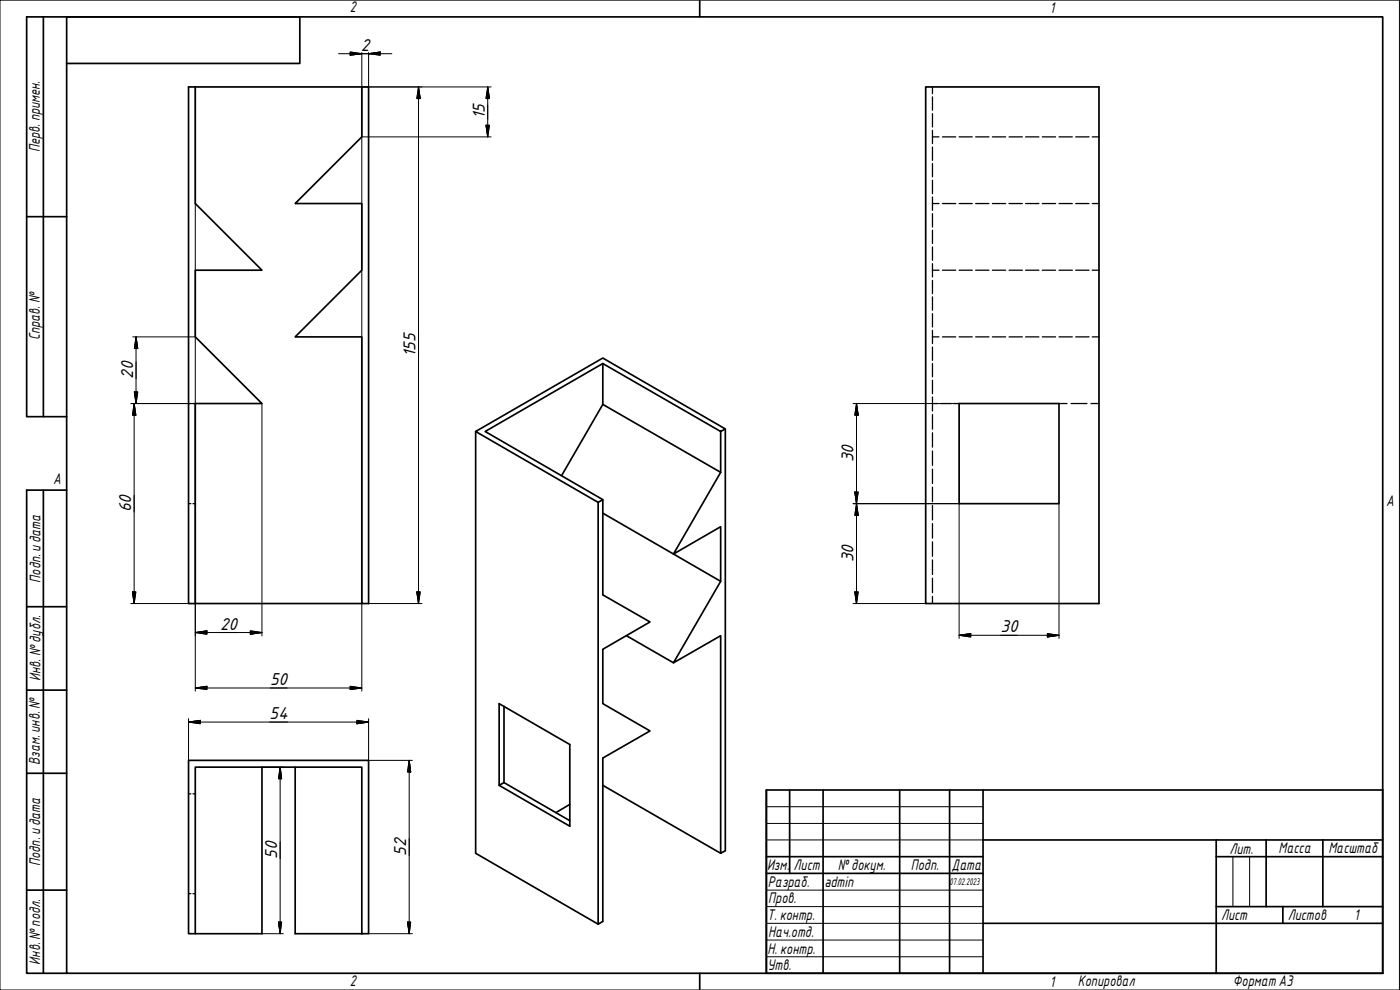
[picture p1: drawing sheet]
<svg xmlns="http://www.w3.org/2000/svg" width="420mm" height="297mm" viewBox="0 0 420 297" stroke-linecap="round" stroke-linejoin="round" font-family="sans-serif">
<g fill="none" stroke="#000" stroke-width=".51">
<path d="M58.6 26.1v35l20 20h-20v20l20 20h-20v60M108.6 26.1v15l-20 20h20v20l-20 20h20v80h2v-155h-54v155h2M277.8 26.1h52v155h-52zM180.9 109.1v12.2l-12.4 21.4M142.7 129.5l38.2-22.1 36.8 21.3-1.4 .8-35.4-20.4-35.3 20.4 35.3 20.4-1.4 .8zM142.7 129.5v126.5l36.8 21.3M180.9 121.3l35.4 20.4M217.7 128.7v126.6l-1.4 .7v-65.3l-14.2 8.2 14.2-24.5v-16.4l-14.2 8.2 14.2-24.5v-12.2M287.8 121.1h30v30h-30zM180.9 149.9v28.6l14.2 8.1-14.2 8.2v16.3l14.2 8.2-14.2 8.1v49.1l-1.4 .8v-126.6M180.9 154l35.4 20.4M58.6 181.1h50"/>
<path d="M188 190.7l14.1 8.2M151.3 211.9v22.9l-1.5 .8v-24.5l21.2 12.3v24.5l-21.2-12.3M78.6 230.2v49.9h-20M88.6 230.2v49.9h20v-49.9h-50v49.9h-2v-52h54v52h-2M151.3 234.8l19.7 11.4M180.9 235.6l35.4 20.4M171 241.3l-4.2 2.5"/>
</g>
<g fill="none" stroke="#000" stroke-width=".38">
<path d="M279.8 26.1v2M279.8 29.1v4M279.8 34.1v4M279.8 39.1v4M279.8 44.1v4M279.8 49.1v4M279.8 54.1v4M279.8 59.1v4M279.8 41.1h2M282.8 41.1h4M287.8 41.1h4M292.8 41.1h4"/>
<path d="M297.8 41.1h4M302.8 41.1h4M307.8 41.1h4M312.8 41.1h4M317.8 41.1h4M322.8 41.1h4M327.8 41.1h2M279.8 61.1h2M279.8 64.1v4M279.8 69.1v4M279.8 74.1v4M279.8 79.1v4"/>
<path d="M282.8 61.1h4M287.8 61.1h4M292.8 61.1h4M297.8 61.1h4M302.8 61.1h4M307.8 61.1h4M312.8 61.1h4M317.8 61.1h4M322.8 61.1h4M327.8 61.1h2M279.8 81.1h2M279.8 84.1v4"/>
<path d="M279.8 89.1v4M279.8 94.1v4M279.8 99.1v4M282.8 81.1h4M287.8 81.1h4M292.8 81.1h4M297.8 81.1h4M302.8 81.1h4M307.8 81.1h4M312.8 81.1h4M317.8 81.1h4M322.8 81.1h4"/>
<path d="M327.8 81.1h2M279.8 101.1h2M279.8 104.1v4M279.8 109.1v4M279.8 114.1v4M279.8 119.1v4.2M282.8 101.1h4M287.8 101.1h4M292.8 101.1h4M297.8 101.1h4M302.8 101.1h4M307.8 101.1h4"/>
<path d="M312.8 101.1h4M317.8 101.1h4M322.8 101.1h4M327.8 101.1h2M56.6 121.1h.7M57.9 121.1h.7M279.8 121.1h1.6M279.8 124.4v4.4M279.8 129.8v4.4M279.8 135.3v4.3M282.2 121.1h3.2M286.2 121.1h1.6"/>
<path d="M317.8 121.1h2.4M321.4 121.1h4.8M327.4 121.1h2.4M56.6 151.1h.7M57.9 151.1h.7M279.8 140.8v4.3M279.8 146.2v4.3M279.8 151.6v4.4M279.8 157.1v4.4M279.8 162.5v4.4M279.8 168v4.4M279.8 173.5v4.3"/>
<path d="M279.8 178.9v2.2M56.6 238.2h.7M57.9 238.2h.7M56.6 268.1h.7M57.9 268.1h.7"/>
</g>
<path d="M20 5.1h395v286.9h-395zM210 0v5.1M210 292v5" fill="none" stroke="#000" stroke-width=".51"/>
<path d="M0 0h420v297h-420z" fill="none" stroke="#000" stroke-width=".3"/>
<g fill="none" stroke="#000" stroke-width=".51">
<path d="M230 237h185v55h-185zM237 237v25.1M247 237v55M270 237v55M285 237v55M295 237v55M230 257h65M295 252h120M365 257h50M365 252v40M380 252v20M397 252v20"/>
<path d="M230 262.1h65M295 277h120M365 272h50M385 272v5"/>
</g>
<path d="M230 242h65M230 247.1h65M230 252h65M370 257v15M375 257v15M230 267.1h65M230 272h65M230 277h65M230 282.1h65M230 287.1h65" fill="none" stroke="#000" stroke-width=".3"/>
<path d="M13 5.1v119.9M20 19h70v-13.9h-82v119.9h12M8 65h12M13 147.1v144.9M20 147.1h-12v144.9h12M8 182h12M8 207.1h12M8 232h12M8 267.1h12" fill="none" stroke="#000" stroke-width=".51"/>
<g fill="none" stroke="#000" stroke-width=".3">
<path d="M101.6 16.1h16M105.1 15.6l3.5 .5-3.5 .5zM108.6 15.7v191.7M110.6 16.1l3.5-.5v1zM110.6 15.7v10.4M58.6 26.1v181.3M108.6 26.1h38.8M125.6 26.1l.5 3.5h-1zM125.6 26.1v155M145.9 37.6h1l-.5 3.5zM146.4 26.1l.5 3.5h-1zM146.4 26.1v15"/>
<path d="M108.6 41.1h38.8M39.8 101.1h18.8M40.3 117.6h1l-.5 3.5zM40.8 101.1l.5 3.5h-1zM40.8 101.1v20M39.2 121.1h19.4M40.3 121.1l.5 3.5h-1zM40.3 121.1v60M78.6 121.1v69.7M256 121.1h31.8M257 121.1l.6 3.5h-1.1zM257 121.1v60"/>
<path d="M256 151.1h31.8v40.5M256.5 147.6h1.1l-.6 3.5zM257 151.1l.6 3.5h-1.1zM317.8 151.1v40.5M39.8 177.6h1l-.5 3.5zM125.1 177.6h1l-.5 3.5zM256.5 177.6h1.1l-.6 3.5zM39.2 181.1h19.4M58.6 189.8l3.5-.5v1zM58.6 189.8h20M75.1 189.3l3.5 .5-3.5 .5zM110.6 181.1h16"/>
<path d="M256 181.1h21.8M287.8 190.6l3.5-.5v1zM287.8 190.6h30M314.3 190.1l3.5 .5-3.5 .5zM56.6 216.6l3.5-.5v1.1zM56.6 216.6h54M56.6 215.6v12.5M58.6 206.4l3.5-.5v1zM58.6 206.4h50M105.1 205.9l3.5 .5-3.5 .5zM107.1 216.1l3.5 .5-3.5 .6zM110.6 215.6v12.5h13.2"/>
<path d="M78.6 230.2h6.4M84.1 230.2l.4 3.5h-.9zM84.1 230.2v49.9M122.8 228.1l.5 3.5h-1zM122.8 228.1v52M83.6 276.7h.9l-.4 3.4zM122.3 276.7h1l-.5 3.4zM78.6 280.1h6.4M110.6 280.1h13.2"/>
</g>
<g fill="#000" stroke="#000" stroke-width=".3">
<path d="M105.1 16.6l3.5-.5zM105.1 15.6l3.5 .5-3.5 .5zM110.6 16.1l3.5-.5zM110.6 16.1l3.5-.5v1zM125.6 26.1l.5 3.5zM125.6 26.1l.5 3.5h-1zM145.9 37.6l.5 3.5zM145.9 37.6h1l-.5 3.5zM146.4 26.1l.5 3.5zM146.4 26.1l.5 3.5h-1zM40.3 117.6l.5 3.5zM40.3 117.6h1l-.5 3.5z"/>
<path d="M40.8 101.1l.5 3.5zM40.8 101.1l.5 3.5h-1zM40.3 121.1l.5 3.5zM40.3 121.1l.5 3.5h-1zM257 121.1l.6 3.5zM257 121.1l.6 3.5h-1.1zM256.5 147.6l.5 3.5zM256.5 147.6h1.1l-.6 3.5zM257 151.1l.6 3.5zM257 151.1l.6 3.5h-1.1zM39.8 177.6l.5 3.5zM39.8 177.6h1l-.5 3.5z"/>
<path d="M125.1 177.6l.5 3.5zM125.1 177.6h1l-.5 3.5zM256.5 177.6l.5 3.5zM256.5 177.6h1.1l-.6 3.5zM58.6 189.8l3.5-.5zM58.6 189.8l3.5-.5v1zM75.1 190.3l3.5-.5zM75.1 189.3l3.5 .5-3.5 .5zM287.8 190.6l3.5-.5zM287.8 190.6l3.5-.5v1zM314.3 191.1l3.5-.5zM314.3 190.1l3.5 .5-3.5 .5z"/>
<path d="M56.6 216.6l3.5-.5zM56.6 216.6l3.5-.5v1.1zM58.6 206.4l3.5-.5zM58.6 206.4l3.5-.5v1zM105.1 206.9l3.5-.5zM105.1 205.9l3.5 .5-3.5 .5zM107.1 217.2l3.5-.6zM107.1 216.1l3.5 .5-3.5 .6zM84.1 230.2l.4 3.5zM84.1 230.2l.4 3.5h-.9zM122.8 228.1l.5 3.5zM122.8 228.1l.5 3.5h-1z"/>
<path d="M83.6 276.7l.5 3.4zM83.6 276.7h.9l-.4 3.4zM122.3 276.7l.5 3.4zM122.3 276.7h1l-.5 3.4z"/>
</g>
<g font-size="5">
<text x="108.3" y="15.2">2</text>
<text x="145.5" y="35.8" transform="rotate(-90 145.5 35.8)">15</text>
<text x="124.7" y="107" transform="rotate(-90 124.7 107)">155</text>
<text x="39.9" y="113.7" transform="rotate(-90 39.9 113.7)">20</text>
<text x="256.2" y="138.6" transform="rotate(-90 256.2 138.6)">30</text>
<text x="39.4" y="153.7" transform="rotate(-90 39.4 153.7)">60</text>
<text x="256.2" y="168.6" transform="rotate(-90 256.2 168.6)">30</text>
<text x="66" y="188.9">20</text>
<text x="300.3" y="189.7">30</text>
<text x="81.1" y="205.5">50</text>
<text x="80.9" y="215.8">54</text>
<text x="83.2" y="257.7" transform="rotate(-90 83.2 257.7)">50</text>
<text x="121.9" y="256.7" transform="rotate(-90 121.9 256.7)">52</text>
</g>
<g font-size="4.4">
<text x="105" y="3.7">2</text>
<text x="315" y="3.8">1</text>
<text x="11.9" y="45.6" transform="rotate(-90 11.9 45.6)">Перв. примен.</text>
<text x="12" y="102.2" transform="rotate(-90 12 102.2)">Справ. №</text>
<text x="16" y="145.2">A</text>
<text x="416" y="151.7">A</text>
<text x="12.2" y="174.8" transform="rotate(-90 12.2 174.8)">Подп. идата</text>
<text x="12.2" y="204.3" transform="rotate(-90 12.2 204.3)">Инв. №дубл.</text>
<text x="12" y="229.5" transform="rotate(-90 12 229.5)">Взам. инв. №</text>
<text x="369" y="256.1">Лит.</text>
<text x="383.7" y="256.1">Масса</text>
<text x="398.7" y="256.1">Масштаб</text>
<text x="12.1" y="259.8" transform="rotate(-90 12.1 259.8)">Подп. идата</text>
<text x="230.2" y="261.1">Изм.</text>
<text x="238.2" y="261.1">Лист</text>
<text x="251.5" y="261">№докум.</text>
<text x="273.4" y="261.2">Подп.</text>
<text x="285.6" y="261.2">Дата</text>
<text x="230.4" y="266.1">Разраб.</text>
<text x="247.4" y="266.1">admin</text>
<text x="230.6" y="271.1">Пров.</text>
<text x="230.3" y="276.1">Т. контр.</text>
<text x="230.5" y="281.1">Нач.отд.</text>
<text x="366.5" y="276.1">Лист</text>
<text x="386.5" y="276.1">Листов</text>
<text x="406.4" y="276">1</text>
<text x="230.4" y="286.1">Н. контр.</text>
<text x="12.1" y="289.4" transform="rotate(-90 12.1 289.4)">Инв. №подл.</text>
<text x="230.3" y="291.1">Утв.</text>
<text x="105" y="295.9">2</text>
<text x="315" y="296.1">1</text>
<text x="323.5" y="295.8">Копировал</text>
<text x="370" y="295.8">Формат А3</text>
</g>
<text font-size="2.8" x="285" y="265.5">07.02.2023</text>
</svg>
